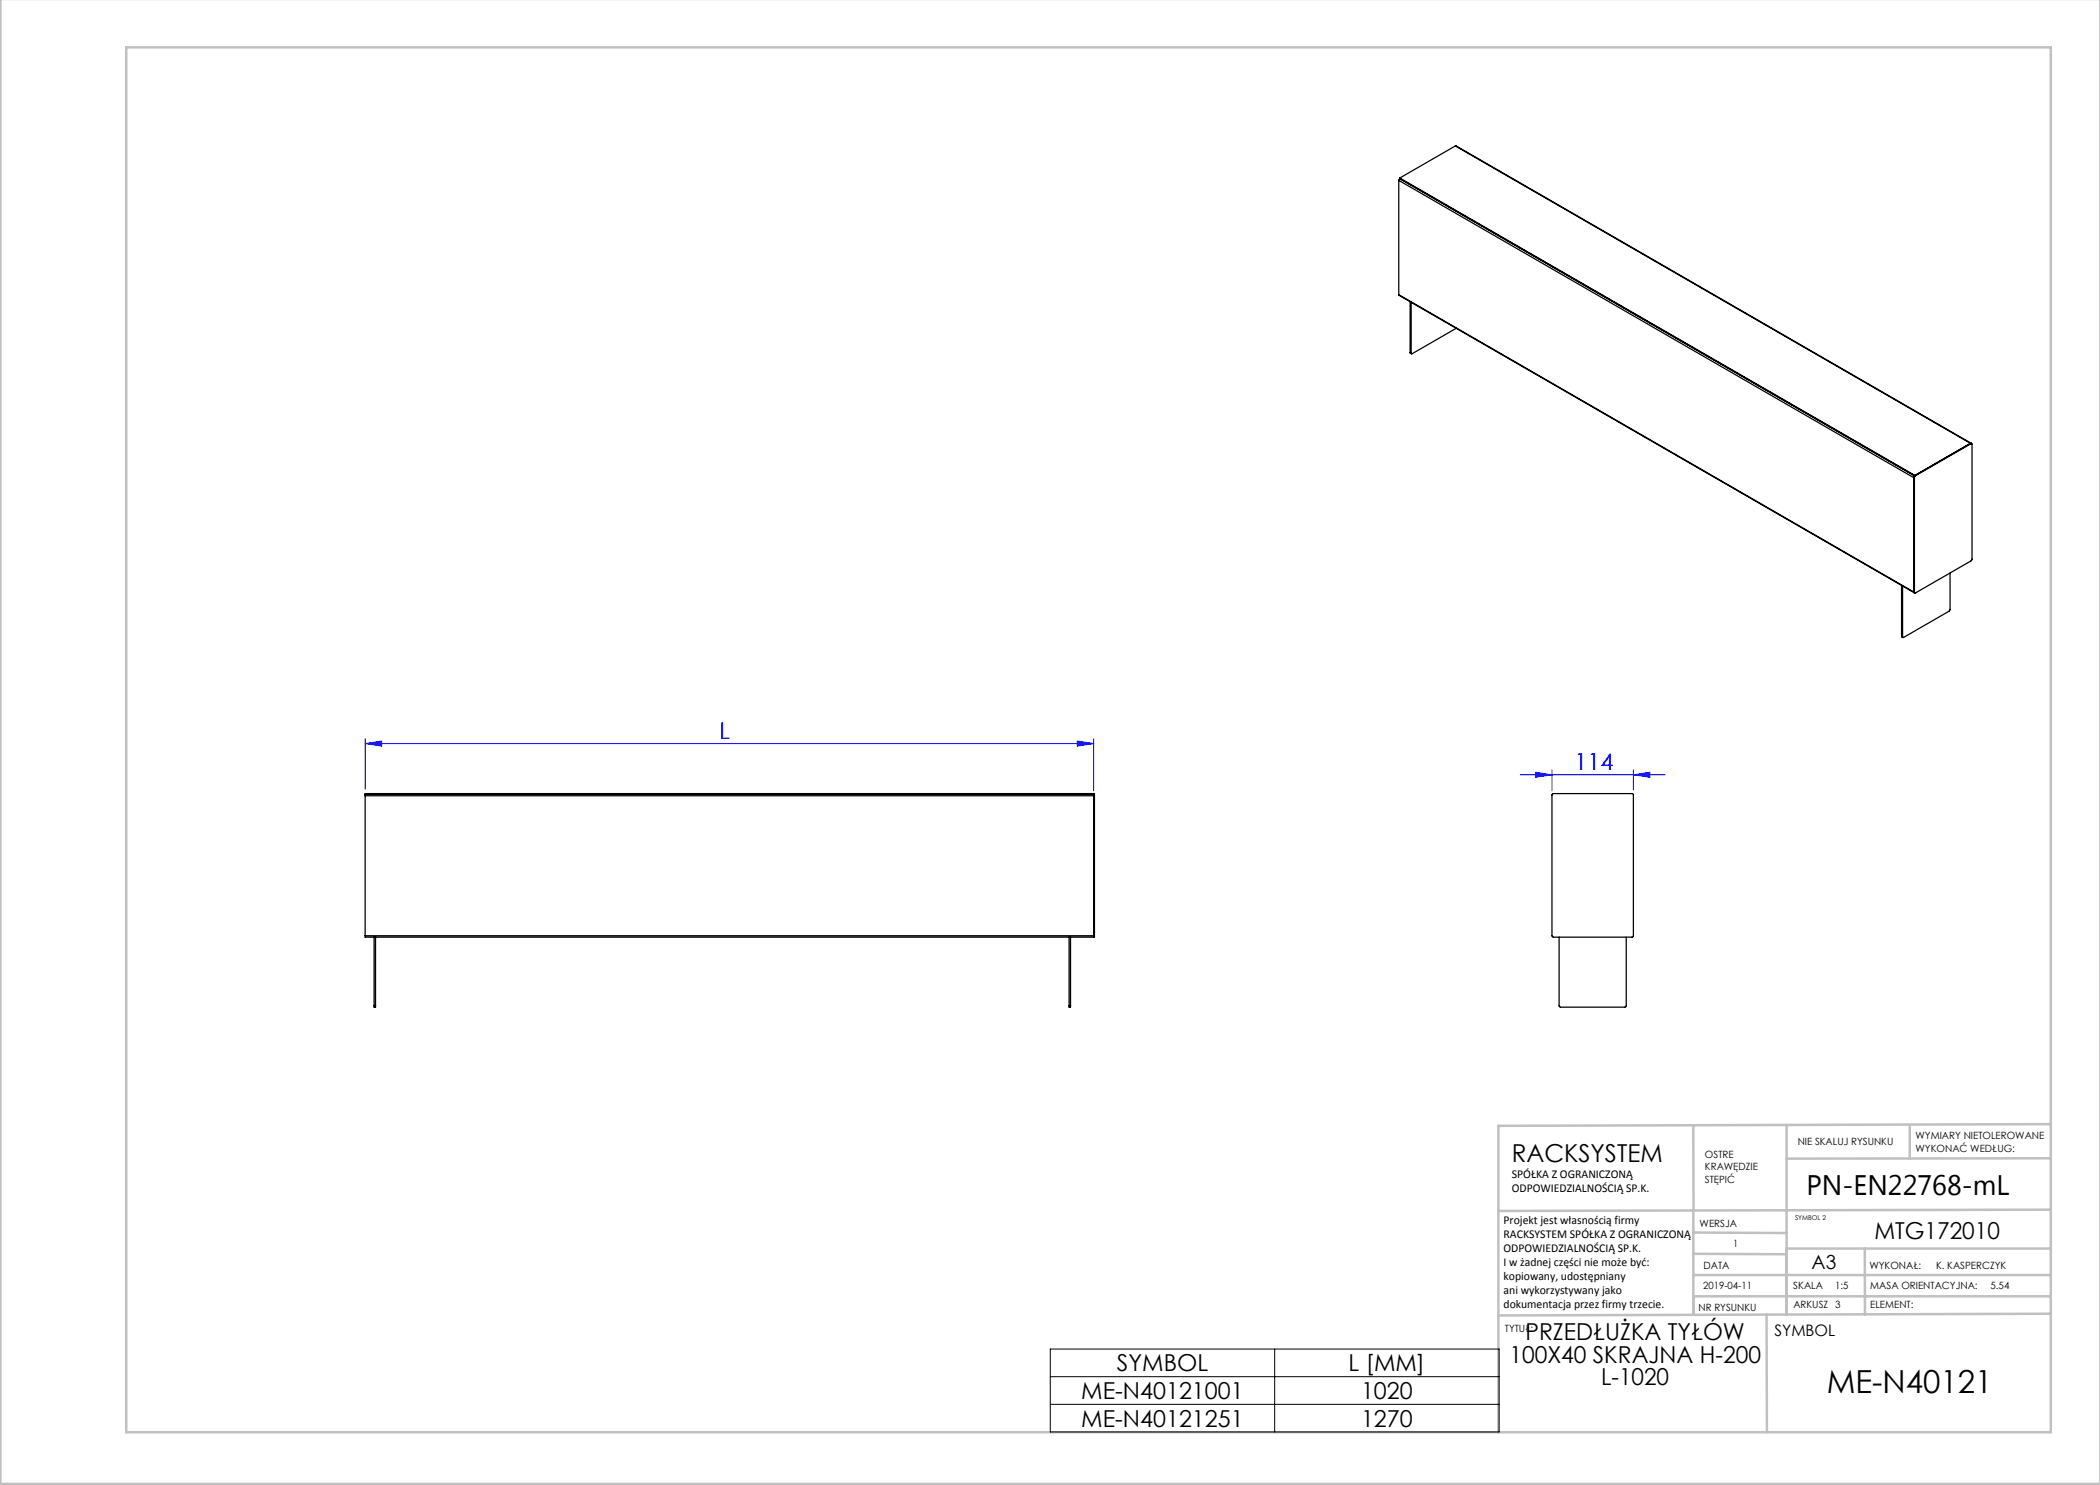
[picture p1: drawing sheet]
<svg xmlns="http://www.w3.org/2000/svg" width="420mm" height="297mm" viewBox="0 0 420 297" stroke-linecap="round" stroke-linejoin="round" font-family="sans-serif">
<path d="M73 148.7l3.3-.5v1zM73 147.7v10.2M73 148.7h145.7M215.4 148.2l3.3 .5-3.3 .5zM218.7 147.7v10.4M304 155h29M307.1 154.5l3.3 .5-3.3 .5zM310.4 154v4.1M326.7 155l3.3-.5v1zM326.7 154v4" fill="none" stroke="#00f" stroke-width=".2"/>
<g fill="none" stroke="#c0c0c0" stroke-width=".5">
<path d="M.1 -.1v296.9h419.9M25.2 9.5h385v276.9h-385zM338.7 225.2v16.9M357.3 225v37.9M382 225.4v6.3M410.1 224.8l-110.4 .4v61.2M410.1 231.7h-52.8M338.7 259.3h71.5M338.7 255h71.5M338.7 250.8l18.6 .1M338.7 246.5l18.6 .1M338.7 242.1v20.9"/>
<path d="M373 249.7v13.2M410.1 241.9l-110.4 .3M410.2 249.7h-52.9v13.2M353.3 262.9l.1 23.5M410.2 262.7l-110.5 .4"/>
</g>
<path d="M210.1 269.8h89.7v16.6h-89.7zM210.1 275.3h89.7M254.9 269.8v16.6M210.1 280.9h89.7" fill="none" stroke="#000" stroke-width=".2"/>
<g fill="#00f">
<path d="M215.4 148.2l3.3 .5-3.3 .5zM73 148.7l3.3-.5v1z"/>
<path d="M307.1 154.5l3.3 .5-3.3 .5zM326.7 155l3.3-.5v1z"/>
</g>
<g fill="none" stroke="#000" stroke-width=".25">
<path d="M279.8 36.1l103 59.5M279.8 36.1v22.8M280 35.7l-.2 .4M280 35.6v.1M280 35.6l103 59.5M280 35.7l102.9 59.5M291.1 29.2l103.1 59.5M291.1 29.2l-11.1 6.4M279.8 58.9l103.1 59.7M279.8 58.9l103 59.5M282 70.5l.3 .3M282 70.5l.2 .1"/>
<path d="M282 60.3v10.2M282.2 60.5v10.1M291.2 65.7l-8.8 5-.2-.1M382.8 95.4l.1 .1M382.8 95.4v23M382.9 95.5v23M383 95.1l-.2 .3M383 95.1h.1M383.1 95.1l-.2 .4M394.2 88.7l.2 .1v23.2l-11.3 6.6-.2-.1M394.2 88.7l-11.1 6.4M394.2 88.7l-11.2 6.4"/>
<path d="M394.2 88.7h.1M380.3 117.1v10.2M380.5 117.2v10.2M382.8 118.4v.1M382.8 118.4l.1 .1M390 114.6l-.1 7.5-9.2 5.4-.2-.1M380.3 127.3l.3 .2M380.3 127.3l.2 .1M73 158.9v-.2h145.9v.3M73 158.9v.2M73 158.9h145.7M73 159.1h145.7"/>
<path d="M73 159.1v28M218.7 159v28.4M218.7 158.7v.3M218.7 159h.2M218.9 159v28.1M310.5 158.8l15.9-.1 .2 .1 .1 28.3-.1 .3h-15.9l-.3-.1zM73 187.1v.3h145.9v-.3M73 187.1h145.9M74.8 187.4v13.7M75.1 187.4v13.7M213.8 187.4v13.7M214.1 187.4v13.7"/>
<path d="M311.8 187.4v13.7l.3 .3 13.1-.1v-13.9M74.8 201.1v.3h.3v-.3M74.8 201.1h.3M213.8 201.1v.3h.3v-.3M213.8 201.1h.3"/>
</g>
<text font-size="6.3" x="365.3" y="278.5">ME-N40121</text>
<text font-size="5.6" x="361.3" y="239.1">PN-EN22768-mL</text>
<text font-size="4.9" x="302.4" y="232.4">RACKSYSTEM</text>
<g font-size="4.7" fill="#00f">
<text x="143.9" y="147.7">L</text>
<text x="314.9" y="153.9">114</text>
</g>
<g font-size="4.7">
<text x="374.9" y="247.8">MTG172010</text>
<text x="305.1" y="268.1">PRZEDŁUŻKA TYŁÓW</text>
<text x="223.4" y="274.2">SYMBOL</text>
<text x="269.7" y="274.2">L [MM]</text>
<text x="301.9" y="272.6">100X40 SKRAJNA H-200</text>
<text x="216.3" y="279.8">ME-N40121001</text>
<text x="272.2" y="279.8">1020</text>
<text x="320.2" y="277.1">L-1020</text>
<text x="216.3" y="285.3">ME-N40121251</text>
<text x="272.2" y="285.3">1270</text>
</g>
<text font-size="3.9" x="362.3" y="253.8">A3</text>
<text font-size="3.2" x="354.9" y="267.2">SYMBOL</text>
<g font-size="2.4">
<text x="302.4" y="235.6">SPÓŁKA Z OGRANICZONĄ</text>
<text x="302.4" y="238.4">ODPOWIEDZIALNOŚCIĄ SP.K.</text>
<text x="300.7" y="244.7">Projekt jest własnością firmy</text>
<text x="300.7" y="247.5">RACKSYSTEM SPÓŁKA Z OGRANICZONĄ</text>
<text x="300.7" y="250.3">ODPOWIEDZIALNOŚCIĄ SP.K.</text>
<text x="300.7" y="253.1">I w żadnej części nie może być:</text>
<text x="300.7" y="256">kopiowany, udostępniany</text>
<text x="300.7" y="258.8">ani wykorzystywany jako</text>
<text x="300.7" y="261.6">dokumentacja przez firmy trzecie.</text>
</g>
<g font-size="2">
<text x="383.1" y="227.9">WYMIARY NIETOLEROWANE</text>
<text x="341" y="231.6">OSTRE</text>
<text x="359.5" y="228.9">NIE SKALUJ RYSUNKU</text>
<text x="383.1" y="230.4">WYKONAĆ WEDŁUG:</text>
<text x="341" y="234.1">KRAWĘDZIE</text>
<text x="341" y="236.6">STĘPIĆ</text>
<text x="339.9" y="245.4">WERSJA</text>
<text x="346.6" y="249.5">1</text>
<text x="340.6" y="257.7">2019-04-11</text>
<text x="340.7" y="253.8">DATA</text>
<text x="358.7" y="257.7">SKALA</text>
<text x="367" y="257.7">1:5</text>
<text x="373.9" y="253.8">WYKONAŁ:</text>
<text x="374.1" y="257.7">MASA ORIENTACYJNA:</text>
<text x="387.2" y="253.8">K. KASPERCZYK</text>
<text x="398.1" y="257.7">5.54</text>
<text x="339.7" y="262.3">NR RYSUNKU</text>
<text x="358.7" y="261.7">ARKUSZ 3</text>
<text x="374.1" y="261.7">ELEMENT:</text>
<text x="301" y="266.4">TYTUŁ:</text>
</g>
<text font-size="1.3" x="359" y="244">SYMBOL 2</text>
</svg>
